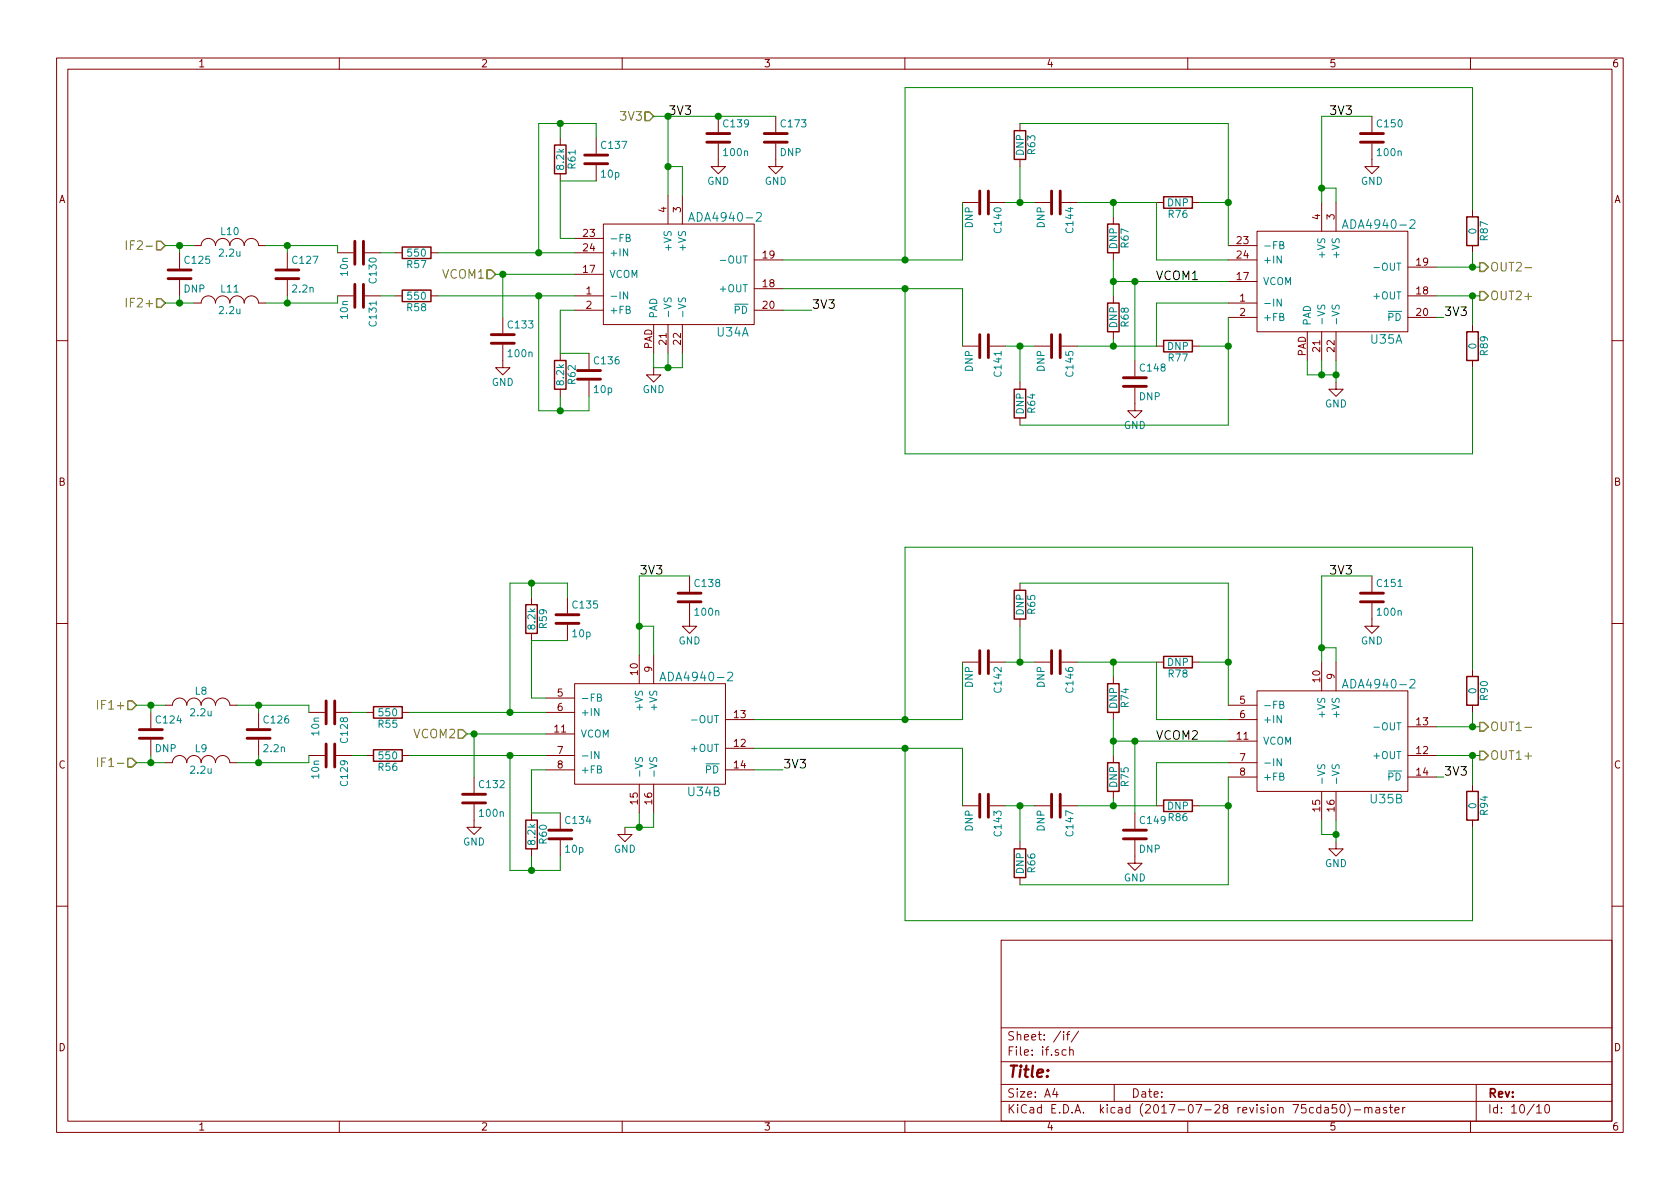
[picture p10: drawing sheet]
EESchema Schematic File Version 2
LIBS:power
LIBS:device
LIBS:transistors
LIBS:conn
LIBS:linear
LIBS:regul
LIBS:74xx
LIBS:cmos4000
LIBS:adc-dac
LIBS:memory
LIBS:xilinx
LIBS:microcontrollers
LIBS:dsp
LIBS:microchip
LIBS:analog_switches
LIBS:motorola
LIBS:texas
LIBS:intel
LIBS:audio
LIBS:interface
LIBS:digital-audio
LIBS:philips
LIBS:display
LIBS:cypress
LIBS:siliconi
LIBS:opto
LIBS:atmel
LIBS:contrib
LIBS:valves
LIBS:fmcw3
LIBS:fmcw3-cache
EELAYER 26 0
EELAYER END
$Descr A4 11693 8268
encoding utf-8
Sheet 10 10
Title ""
Date ""
Rev ""
Comp ""
Comment1 ""
Comment2 ""
Comment3 ""
Comment4 ""
$EndDescr
$Comp
L INDUCTOR_SMALL L10
U 1 1
P 1600 1700
F 0 "L10" H 1600 1800 50  0000 C CNN
F 1 "2.2u" H 1600 1650 50  0000 C CNN
F 2 "fmcw3:C_0805b" H 1600 1700 60  0001 C CNN
F 3 "" H 1600 1700 60  0000 C CNN
	1    1600 1700
	1    0    0    -1  
$EndComp
$Comp
L INDUCTOR_SMALL L11
U 1 1
P 1600 2100
F 0 "L11" H 1600 2200 50  0000 C CNN
F 1 "2.2u" H 1600 2050 50  0000 C CNN
F 2 "fmcw3:C_0805b" H 1600 2100 60  0001 C CNN
F 3 "" H 1600 2100 60  0000 C CNN
	1    1600 2100
	1    0    0    -1  
$EndComp
$Comp
L C C127
U 1 1
P 2000 1900
F 0 "C127" H 2025 2000 50  0000 L CNN
F 1 "2.2n" H 2025 1800 50  0000 L CNN
F 2 "fmcw3:C_0402b" H 2038 1750 30  0001 C CNN
F 3 "" H 2000 1900 60  0000 C CNN
	1    2000 1900
	1    0    0    -1  
$EndComp
$Comp
L C C125
U 1 1
P 1250 1900
F 0 "C125" H 1275 2000 50  0000 L CNN
F 1 "DNP" H 1275 1800 50  0000 L CNN
F 2 "fmcw3:C_0402b" H 1288 1750 30  0001 C CNN
F 3 "" H 1250 1900 60  0000 C CNN
	1    1250 1900
	1    0    0    -1  
$EndComp
Text HLabel 950  4900 0    60   Input ~ 0
IF1+
Text HLabel 950  5300 0    60   Input ~ 0
IF1-
$Comp
L C C139
U 1 1
P 5000 950
F 0 "C139" H 5025 1050 50  0000 L CNN
F 1 "100n" H 5025 850 50  0000 L CNN
F 2 "fmcw3:C_0402b" H 5038 800 30  0001 C CNN
F 3 "" H 5000 950 60  0000 C CNN
	1    5000 950 
	1    0    0    -1  
$EndComp
$Comp
L GND #PWR0232
U 1 1
P 5000 1100
F 0 "#PWR0232" H 5000 850 50  0001 C CNN
F 1 "GND" H 5000 950 50  0000 C CNN
F 2 "" H 5000 1100 60  0000 C CNN
F 3 "" H 5000 1100 60  0000 C CNN
	1    5000 1100
	1    0    0    -1  
$EndComp
Text Label 4650 800  0    60   ~ 0
3V3
$Comp
L GND #PWR0233
U 1 1
P 4550 2550
F 0 "#PWR0233" H 4550 2300 50  0001 C CNN
F 1 "GND" H 4550 2400 50  0000 C CNN
F 2 "" H 4550 2550 60  0000 C CNN
F 3 "" H 4550 2550 60  0000 C CNN
	1    4550 2550
	1    0    0    -1  
$EndComp
$Comp
L C C133
U 1 1
P 3500 2350
F 0 "C133" H 3525 2450 50  0000 L CNN
F 1 "100n" H 3525 2250 50  0000 L CNN
F 2 "fmcw3:C_0402b" H 3538 2200 30  0001 C CNN
F 3 "" H 3500 2350 60  0000 C CNN
	1    3500 2350
	1    0    0    -1  
$EndComp
$Comp
L GND #PWR0234
U 1 1
P 3500 2500
F 0 "#PWR0234" H 3500 2250 50  0001 C CNN
F 1 "GND" H 3500 2350 50  0000 C CNN
F 2 "" H 3500 2500 60  0000 C CNN
F 3 "" H 3500 2500 60  0000 C CNN
	1    3500 2500
	1    0    0    -1  
$EndComp
$Comp
L R R61
U 1 1
P 3900 1100
F 0 "R61" V 3980 1100 50  0000 C CNN
F 1 "8.2k" V 3900 1100 50  0000 C CNN
F 2 "fmcw3:R_0402b" V 3830 1100 30  0001 C CNN
F 3 "" H 3900 1100 30  0000 C CNN
	1    3900 1100
	1    0    0    -1  
$EndComp
$Comp
L R R62
U 1 1
P 3900 2600
F 0 "R62" V 3980 2600 50  0000 C CNN
F 1 "8.2k" V 3900 2600 50  0000 C CNN
F 2 "fmcw3:R_0402b" V 3830 2600 30  0001 C CNN
F 3 "" H 3900 2600 30  0000 C CNN
	1    3900 2600
	1    0    0    -1  
$EndComp
$Comp
L C C136
U 1 1
P 4100 2600
F 0 "C136" H 4125 2700 50  0000 L CNN
F 1 "10p" H 4125 2500 50  0000 L CNN
F 2 "fmcw3:C_0402b" H 4138 2450 30  0001 C CNN
F 3 "" H 4100 2600 60  0000 C CNN
	1    4100 2600
	1    0    0    -1  
$EndComp
$Comp
L C C137
U 1 1
P 4150 1100
F 0 "C137" H 4175 1200 50  0000 L CNN
F 1 "10p" H 4175 1000 50  0000 L CNN
F 2 "fmcw3:C_0402b" H 4188 950 30  0001 C CNN
F 3 "" H 4150 1100 60  0000 C CNN
	1    4150 1100
	1    0    0    -1  
$EndComp
$Comp
L C C130
U 1 1
P 2500 1750
F 0 "C130" H 2525 1850 50  0000 L CNN
F 1 "10n" H 2525 1650 50  0000 L CNN
F 2 "fmcw3:C_0402b" H 2538 1600 30  0001 C CNN
F 3 "" H 2500 1750 60  0000 C CNN
	1    2500 1750
	0    1    1    0   
$EndComp
$Comp
L C C131
U 1 1
P 2500 2050
F 0 "C131" H 2525 2150 50  0000 L CNN
F 1 "10n" H 2525 1950 50  0000 L CNN
F 2 "fmcw3:C_0402b" H 2538 1900 30  0001 C CNN
F 3 "" H 2500 2050 60  0000 C CNN
	1    2500 2050
	0    1    1    0   
$EndComp
$Comp
L R R57
U 1 1
P 2900 1750
F 0 "R57" V 2980 1750 50  0000 C CNN
F 1 "550" V 2900 1750 50  0000 C CNN
F 2 "fmcw3:R_0402b" V 2830 1750 30  0001 C CNN
F 3 "" H 2900 1750 30  0000 C CNN
	1    2900 1750
	0    1    1    0   
$EndComp
$Comp
L R R58
U 1 1
P 2900 2050
F 0 "R58" V 2980 2050 50  0000 C CNN
F 1 "550" V 2900 2050 50  0000 C CNN
F 2 "fmcw3:R_0402b" V 2830 2050 30  0001 C CNN
F 3 "" H 2900 2050 30  0000 C CNN
	1    2900 2050
	0    1    1    0   
$EndComp
$Comp
L INDUCTOR_SMALL L8
U 1 1
P 1400 4900
F 0 "L8" H 1400 5000 50  0000 C CNN
F 1 "2.2u" H 1400 4850 50  0000 C CNN
F 2 "fmcw3:C_0805b" H 1400 4900 60  0001 C CNN
F 3 "" H 1400 4900 60  0000 C CNN
	1    1400 4900
	1    0    0    -1  
$EndComp
$Comp
L INDUCTOR_SMALL L9
U 1 1
P 1400 5300
F 0 "L9" H 1400 5400 50  0000 C CNN
F 1 "2.2u" H 1400 5250 50  0000 C CNN
F 2 "fmcw3:C_0805b" H 1400 5300 60  0001 C CNN
F 3 "" H 1400 5300 60  0000 C CNN
	1    1400 5300
	1    0    0    -1  
$EndComp
$Comp
L C C126
U 1 1
P 1800 5100
F 0 "C126" H 1825 5200 50  0000 L CNN
F 1 "2.2n" H 1825 5000 50  0000 L CNN
F 2 "fmcw3:C_0402b" H 1838 4950 30  0001 C CNN
F 3 "" H 1800 5100 60  0000 C CNN
	1    1800 5100
	1    0    0    -1  
$EndComp
$Comp
L C C124
U 1 1
P 1050 5100
F 0 "C124" H 1075 5200 50  0000 L CNN
F 1 "DNP" H 1075 5000 50  0000 L CNN
F 2 "fmcw3:C_0402b" H 1088 4950 30  0001 C CNN
F 3 "" H 1050 5100 60  0000 C CNN
	1    1050 5100
	1    0    0    -1  
$EndComp
Text HLabel 1150 2100 0    60   Input ~ 0
IF2+
Text HLabel 1150 1700 0    60   Input ~ 0
IF2-
Text Label 4450 4000 0    60   ~ 0
3V3
$Comp
L GND #PWR0235
U 1 1
P 4350 5750
F 0 "#PWR0235" H 4350 5500 50  0001 C CNN
F 1 "GND" H 4350 5600 50  0000 C CNN
F 2 "" H 4350 5750 60  0000 C CNN
F 3 "" H 4350 5750 60  0000 C CNN
	1    4350 5750
	1    0    0    -1  
$EndComp
$Comp
L C C132
U 1 1
P 3300 5550
F 0 "C132" H 3325 5650 50  0000 L CNN
F 1 "100n" H 3325 5450 50  0000 L CNN
F 2 "fmcw3:C_0402b" H 3338 5400 30  0001 C CNN
F 3 "" H 3300 5550 60  0000 C CNN
	1    3300 5550
	1    0    0    -1  
$EndComp
$Comp
L GND #PWR0236
U 1 1
P 3300 5700
F 0 "#PWR0236" H 3300 5450 50  0001 C CNN
F 1 "GND" H 3300 5550 50  0000 C CNN
F 2 "" H 3300 5700 60  0000 C CNN
F 3 "" H 3300 5700 60  0000 C CNN
	1    3300 5700
	1    0    0    -1  
$EndComp
$Comp
L R R59
U 1 1
P 3700 4300
F 0 "R59" V 3780 4300 50  0000 C CNN
F 1 "8.2k" V 3700 4300 50  0000 C CNN
F 2 "fmcw3:R_0402b" V 3630 4300 30  0001 C CNN
F 3 "" H 3700 4300 30  0000 C CNN
	1    3700 4300
	1    0    0    -1  
$EndComp
$Comp
L R R60
U 1 1
P 3700 5800
F 0 "R60" V 3780 5800 50  0000 C CNN
F 1 "8.2k" V 3700 5800 50  0000 C CNN
F 2 "fmcw3:R_0402b" V 3630 5800 30  0001 C CNN
F 3 "" H 3700 5800 30  0000 C CNN
	1    3700 5800
	1    0    0    -1  
$EndComp
$Comp
L C C134
U 1 1
P 3900 5800
F 0 "C134" H 3925 5900 50  0000 L CNN
F 1 "10p" H 3925 5700 50  0000 L CNN
F 2 "fmcw3:C_0402b" H 3938 5650 30  0001 C CNN
F 3 "" H 3900 5800 60  0000 C CNN
	1    3900 5800
	1    0    0    -1  
$EndComp
$Comp
L C C135
U 1 1
P 3950 4300
F 0 "C135" H 3975 4400 50  0000 L CNN
F 1 "10p" H 3975 4200 50  0000 L CNN
F 2 "fmcw3:C_0402b" H 3988 4150 30  0001 C CNN
F 3 "" H 3950 4300 60  0000 C CNN
	1    3950 4300
	1    0    0    -1  
$EndComp
$Comp
L C C128
U 1 1
P 2300 4950
F 0 "C128" H 2325 5050 50  0000 L CNN
F 1 "10n" H 2325 4850 50  0000 L CNN
F 2 "fmcw3:C_0402b" H 2338 4800 30  0001 C CNN
F 3 "" H 2300 4950 60  0000 C CNN
	1    2300 4950
	0    1    1    0   
$EndComp
$Comp
L C C129
U 1 1
P 2300 5250
F 0 "C129" H 2325 5350 50  0000 L CNN
F 1 "10n" H 2325 5150 50  0000 L CNN
F 2 "fmcw3:C_0402b" H 2338 5100 30  0001 C CNN
F 3 "" H 2300 5250 60  0000 C CNN
	1    2300 5250
	0    1    1    0   
$EndComp
$Comp
L R R55
U 1 1
P 2700 4950
F 0 "R55" V 2780 4950 50  0000 C CNN
F 1 "550" V 2700 4950 50  0000 C CNN
F 2 "fmcw3:R_0402b" V 2630 4950 30  0001 C CNN
F 3 "" H 2700 4950 30  0000 C CNN
	1    2700 4950
	0    1    1    0   
$EndComp
$Comp
L R R56
U 1 1
P 2700 5250
F 0 "R56" V 2780 5250 50  0000 C CNN
F 1 "550" V 2700 5250 50  0000 C CNN
F 2 "fmcw3:R_0402b" V 2630 5250 30  0001 C CNN
F 3 "" H 2700 5250 30  0000 C CNN
	1    2700 5250
	0    1    1    0   
$EndComp
Text HLabel 3450 1900 0    60   Input ~ 0
VCOM1
Text HLabel 4550 800  0    60   Input ~ 0
3V3
$Comp
L C C140
U 1 1
P 6850 1400
F 0 "C140" H 6875 1500 50  0000 L CNN
F 1 "DNP" H 6875 1300 50  0000 L CNN
F 2 "fmcw3:C_0402b" H 6888 1250 30  0001 C CNN
F 3 "" H 6850 1400 60  0000 C CNN
	1    6850 1400
	0    1    1    0   
$EndComp
$Comp
L C C144
U 1 1
P 7350 1400
F 0 "C144" H 7375 1500 50  0000 L CNN
F 1 "DNP" H 7375 1300 50  0000 L CNN
F 2 "fmcw3:C_0402b" H 7388 1250 30  0001 C CNN
F 3 "" H 7350 1400 60  0000 C CNN
	1    7350 1400
	0    1    1    0   
$EndComp
$Comp
L C C141
U 1 1
P 6850 2400
F 0 "C141" H 6875 2500 50  0000 L CNN
F 1 "DNP" H 6875 2300 50  0000 L CNN
F 2 "fmcw3:C_0402b" H 6888 2250 30  0001 C CNN
F 3 "" H 6850 2400 60  0000 C CNN
	1    6850 2400
	0    1    1    0   
$EndComp
$Comp
L C C145
U 1 1
P 7350 2400
F 0 "C145" H 7375 2500 50  0000 L CNN
F 1 "DNP" H 7375 2300 50  0000 L CNN
F 2 "fmcw3:C_0402b" H 7388 2250 30  0001 C CNN
F 3 "" H 7350 2400 60  0000 C CNN
	1    7350 2400
	0    1    1    0   
$EndComp
$Comp
L R R63
U 1 1
P 7100 1000
F 0 "R63" V 7180 1000 50  0000 C CNN
F 1 "DNP" V 7100 1000 50  0000 C CNN
F 2 "fmcw3:R_0402b" V 7030 1000 30  0001 C CNN
F 3 "" H 7100 1000 30  0000 C CNN
	1    7100 1000
	1    0    0    -1  
$EndComp
$Comp
L R R64
U 1 1
P 7100 2800
F 0 "R64" V 7180 2800 50  0000 C CNN
F 1 "DNP" V 7100 2800 50  0000 C CNN
F 2 "fmcw3:R_0402b" V 7030 2800 30  0001 C CNN
F 3 "" H 7100 2800 30  0000 C CNN
	1    7100 2800
	1    0    0    -1  
$EndComp
$Comp
L R R67
U 1 1
P 7750 1650
F 0 "R67" V 7830 1650 50  0000 C CNN
F 1 "DNP" V 7750 1650 50  0000 C CNN
F 2 "fmcw3:R_0402b" V 7680 1650 30  0001 C CNN
F 3 "" H 7750 1650 30  0000 C CNN
	1    7750 1650
	1    0    0    -1  
$EndComp
$Comp
L R R68
U 1 1
P 7750 2200
F 0 "R68" V 7830 2200 50  0000 C CNN
F 1 "DNP" V 7750 2200 50  0000 C CNN
F 2 "fmcw3:R_0402b" V 7680 2200 30  0001 C CNN
F 3 "" H 7750 2200 30  0000 C CNN
	1    7750 2200
	1    0    0    -1  
$EndComp
$Comp
L C C148
U 1 1
P 7900 2650
F 0 "C148" H 7925 2750 50  0000 L CNN
F 1 "DNP" H 7925 2550 50  0000 L CNN
F 2 "fmcw3:C_0402b" H 7938 2500 30  0001 C CNN
F 3 "" H 7900 2650 60  0000 C CNN
	1    7900 2650
	1    0    0    -1  
$EndComp
$Comp
L GND #PWR0237
U 1 1
P 7900 2800
F 0 "#PWR0237" H 7900 2550 50  0001 C CNN
F 1 "GND" H 7900 2650 50  0000 C CNN
F 2 "" H 7900 2800 60  0000 C CNN
F 3 "" H 7900 2800 60  0000 C CNN
	1    7900 2800
	1    0    0    -1  
$EndComp
Text Label 8350 1950 2    60   ~ 0
VCOM1
$Comp
L GND #PWR0238
U 1 1
P 9550 1100
F 0 "#PWR0238" H 9550 850 50  0001 C CNN
F 1 "GND" H 9550 950 50  0000 C CNN
F 2 "" H 9550 1100 60  0000 C CNN
F 3 "" H 9550 1100 60  0000 C CNN
	1    9550 1100
	1    0    0    -1  
$EndComp
$Comp
L C C150
U 1 1
P 9550 950
F 0 "C150" H 9575 1050 50  0000 L CNN
F 1 "100n" H 9575 850 50  0000 L CNN
F 2 "fmcw3:C_0402b" H 9588 800 30  0001 C CNN
F 3 "" H 9550 950 60  0000 C CNN
	1    9550 950 
	1    0    0    -1  
$EndComp
$Comp
L GND #PWR0239
U 1 1
P 9300 2650
F 0 "#PWR0239" H 9300 2400 50  0001 C CNN
F 1 "GND" H 9300 2500 50  0000 C CNN
F 2 "" H 9300 2650 60  0000 C CNN
F 3 "" H 9300 2650 60  0000 C CNN
	1    9300 2650
	1    0    0    -1  
$EndComp
Text Label 9250 800  0    60   ~ 0
3V3
Text Label 10050 2200 0    60   ~ 0
3V3
$Comp
L R R76
U 1 1
P 8200 1400
F 0 "R76" V 8280 1400 50  0000 C CNN
F 1 "DNP" V 8200 1400 50  0000 C CNN
F 2 "fmcw3:R_0402b" V 8130 1400 30  0001 C CNN
F 3 "" H 8200 1400 30  0000 C CNN
	1    8200 1400
	0    1    1    0   
$EndComp
$Comp
L R R77
U 1 1
P 8200 2400
F 0 "R77" V 8280 2400 50  0000 C CNN
F 1 "DNP" V 8200 2400 50  0000 C CNN
F 2 "fmcw3:R_0402b" V 8130 2400 30  0001 C CNN
F 3 "" H 8200 2400 30  0000 C CNN
	1    8200 2400
	0    1    1    0   
$EndComp
Text HLabel 10300 5250 2    60   Output ~ 0
OUT1+
Text HLabel 10300 5050 2    60   Output ~ 0
OUT1-
$Comp
L R R87
U 1 1
P 10250 1600
F 0 "R87" V 10330 1600 50  0000 C CNN
F 1 "0" V 10250 1600 50  0000 C CNN
F 2 "fmcw3:R_0402b" V 10180 1600 30  0001 C CNN
F 3 "" H 10250 1600 30  0000 C CNN
	1    10250 1600
	1    0    0    -1  
$EndComp
$Comp
L R R89
U 1 1
P 10250 2400
F 0 "R89" V 10330 2400 50  0000 C CNN
F 1 "0" V 10250 2400 50  0000 C CNN
F 2 "fmcw3:R_0402b" V 10180 2400 30  0001 C CNN
F 3 "" H 10250 2400 30  0000 C CNN
	1    10250 2400
	1    0    0    -1  
$EndComp
$Comp
L C C142
U 1 1
P 6850 4600
F 0 "C142" H 6875 4700 50  0000 L CNN
F 1 "DNP" H 6875 4500 50  0000 L CNN
F 2 "fmcw3:C_0402b" H 6888 4450 30  0001 C CNN
F 3 "" H 6850 4600 60  0000 C CNN
	1    6850 4600
	0    1    1    0   
$EndComp
$Comp
L C C146
U 1 1
P 7350 4600
F 0 "C146" H 7375 4700 50  0000 L CNN
F 1 "DNP" H 7375 4500 50  0000 L CNN
F 2 "fmcw3:C_0402b" H 7388 4450 30  0001 C CNN
F 3 "" H 7350 4600 60  0000 C CNN
	1    7350 4600
	0    1    1    0   
$EndComp
$Comp
L C C143
U 1 1
P 6850 5600
F 0 "C143" H 6875 5700 50  0000 L CNN
F 1 "DNP" H 6875 5500 50  0000 L CNN
F 2 "fmcw3:C_0402b" H 6888 5450 30  0001 C CNN
F 3 "" H 6850 5600 60  0000 C CNN
	1    6850 5600
	0    1    1    0   
$EndComp
$Comp
L C C147
U 1 1
P 7350 5600
F 0 "C147" H 7375 5700 50  0000 L CNN
F 1 "DNP" H 7375 5500 50  0000 L CNN
F 2 "fmcw3:C_0402b" H 7388 5450 30  0001 C CNN
F 3 "" H 7350 5600 60  0000 C CNN
	1    7350 5600
	0    1    1    0   
$EndComp
$Comp
L R R65
U 1 1
P 7100 4200
F 0 "R65" V 7180 4200 50  0000 C CNN
F 1 "DNP" V 7100 4200 50  0000 C CNN
F 2 "fmcw3:R_0402b" V 7030 4200 30  0001 C CNN
F 3 "" H 7100 4200 30  0000 C CNN
	1    7100 4200
	1    0    0    -1  
$EndComp
$Comp
L R R66
U 1 1
P 7100 6000
F 0 "R66" V 7180 6000 50  0000 C CNN
F 1 "DNP" V 7100 6000 50  0000 C CNN
F 2 "fmcw3:R_0402b" V 7030 6000 30  0001 C CNN
F 3 "" H 7100 6000 30  0000 C CNN
	1    7100 6000
	1    0    0    -1  
$EndComp
$Comp
L R R74
U 1 1
P 7750 4850
F 0 "R74" V 7830 4850 50  0000 C CNN
F 1 "DNP" V 7750 4850 50  0000 C CNN
F 2 "fmcw3:R_0402b" V 7680 4850 30  0001 C CNN
F 3 "" H 7750 4850 30  0000 C CNN
	1    7750 4850
	1    0    0    -1  
$EndComp
$Comp
L R R75
U 1 1
P 7750 5400
F 0 "R75" V 7830 5400 50  0000 C CNN
F 1 "DNP" V 7750 5400 50  0000 C CNN
F 2 "fmcw3:R_0402b" V 7680 5400 30  0001 C CNN
F 3 "" H 7750 5400 30  0000 C CNN
	1    7750 5400
	1    0    0    -1  
$EndComp
$Comp
L C C149
U 1 1
P 7900 5800
F 0 "C149" H 7925 5900 50  0000 L CNN
F 1 "DNP" H 7925 5700 50  0000 L CNN
F 2 "fmcw3:C_0402b" H 7938 5650 30  0001 C CNN
F 3 "" H 7900 5800 60  0000 C CNN
	1    7900 5800
	1    0    0    -1  
$EndComp
$Comp
L GND #PWR0240
U 1 1
P 7900 5950
F 0 "#PWR0240" H 7900 5700 50  0001 C CNN
F 1 "GND" H 7900 5800 50  0000 C CNN
F 2 "" H 7900 5950 60  0000 C CNN
F 3 "" H 7900 5950 60  0000 C CNN
	1    7900 5950
	1    0    0    -1  
$EndComp
Text Label 8350 5150 2    60   ~ 0
VCOM2
$Comp
L GND #PWR0241
U 1 1
P 9550 4300
F 0 "#PWR0241" H 9550 4050 50  0001 C CNN
F 1 "GND" H 9550 4150 50  0000 C CNN
F 2 "" H 9550 4300 60  0000 C CNN
F 3 "" H 9550 4300 60  0000 C CNN
	1    9550 4300
	1    0    0    -1  
$EndComp
$Comp
L C C151
U 1 1
P 9550 4150
F 0 "C151" H 9575 4250 50  0000 L CNN
F 1 "100n" H 9575 4050 50  0000 L CNN
F 2 "fmcw3:C_0402b" H 9588 4000 30  0001 C CNN
F 3 "" H 9550 4150 60  0000 C CNN
	1    9550 4150
	1    0    0    -1  
$EndComp
$Comp
L GND #PWR0242
U 1 1
P 9300 5850
F 0 "#PWR0242" H 9300 5600 50  0001 C CNN
F 1 "GND" H 9300 5700 50  0000 C CNN
F 2 "" H 9300 5850 60  0000 C CNN
F 3 "" H 9300 5850 60  0000 C CNN
	1    9300 5850
	1    0    0    -1  
$EndComp
Text Label 9250 4000 0    60   ~ 0
3V3
Text Label 10050 5400 0    60   ~ 0
3V3
$Comp
L R R78
U 1 1
P 8200 4600
F 0 "R78" V 8280 4600 50  0000 C CNN
F 1 "DNP" V 8200 4600 50  0000 C CNN
F 2 "fmcw3:R_0402b" V 8130 4600 30  0001 C CNN
F 3 "" H 8200 4600 30  0000 C CNN
	1    8200 4600
	0    1    1    0   
$EndComp
$Comp
L R R86
U 1 1
P 8200 5600
F 0 "R86" V 8280 5600 50  0000 C CNN
F 1 "DNP" V 8200 5600 50  0000 C CNN
F 2 "fmcw3:R_0402b" V 8130 5600 30  0001 C CNN
F 3 "" H 8200 5600 30  0000 C CNN
	1    8200 5600
	0    1    1    0   
$EndComp
Text HLabel 10300 2050 2    60   Output ~ 0
OUT2+
Text HLabel 10300 1850 2    60   Output ~ 0
OUT2-
$Comp
L R R90
U 1 1
P 10250 4800
F 0 "R90" V 10330 4800 50  0000 C CNN
F 1 "0" V 10250 4800 50  0000 C CNN
F 2 "fmcw3:R_0402b" V 10180 4800 30  0001 C CNN
F 3 "" H 10250 4800 30  0000 C CNN
	1    10250 4800
	1    0    0    -1  
$EndComp
$Comp
L R R94
U 1 1
P 10250 5600
F 0 "R94" V 10330 5600 50  0000 C CNN
F 1 "0" V 10250 5600 50  0000 C CNN
F 2 "fmcw3:R_0402b" V 10180 5600 30  0001 C CNN
F 3 "" H 10250 5600 30  0000 C CNN
	1    10250 5600
	1    0    0    -1  
$EndComp
Text HLabel 3250 5100 0    60   Input ~ 0
VCOM2
$Comp
L GND #PWR0243
U 1 1
P 4800 4300
F 0 "#PWR0243" H 4800 4050 50  0001 C CNN
F 1 "GND" H 4800 4150 50  0000 C CNN
F 2 "" H 4800 4300 60  0000 C CNN
F 3 "" H 4800 4300 60  0000 C CNN
	1    4800 4300
	1    0    0    -1  
$EndComp
$Comp
L C C138
U 1 1
P 4800 4150
F 0 "C138" H 4825 4250 50  0000 L CNN
F 1 "100n" H 4825 4050 50  0000 L CNN
F 2 "fmcw3:C_0402b" H 4838 4000 30  0001 C CNN
F 3 "" H 4800 4150 60  0000 C CNN
	1    4800 4150
	1    0    0    -1  
$EndComp
$Comp
L C C173
U 1 1
P 5400 950
F 0 "C173" H 5425 1050 50  0000 L CNN
F 1 "DNP" H 5425 850 50  0000 L CNN
F 2 "fmcw3:C_0805b" H 5438 800 30  0001 C CNN
F 3 "" H 5400 950 60  0000 C CNN
	1    5400 950 
	1    0    0    -1  
$EndComp
$Comp
L GND #PWR0244
U 1 1
P 5400 1100
F 0 "#PWR0244" H 5400 850 50  0001 C CNN
F 1 "GND" H 5400 950 50  0000 C CNN
F 2 "" H 5400 1100 60  0000 C CNN
F 3 "" H 5400 1100 60  0000 C CNN
	1    5400 1100
	1    0    0    -1  
$EndComp
$Comp
L ADA4940-2 U34
U 1 1
P 4700 1900
F 0 "U34" H 5100 1500 60  0000 C CNN
F 1 "ADA4940-2" H 5050 2300 60  0000 C CNN
F 2 "fmcw3:VFQFN-24" H 4750 1900 60  0001 C CNN
F 3 "" H 4750 1900 60  0001 C CNN
	1    4700 1900
	1    0    0    -1  
$EndComp
$Comp
L ADA4940-2 U35
U 1 1
P 9250 1950
F 0 "U35" H 9650 1550 60  0000 C CNN
F 1 "ADA4940-2" H 9600 2350 60  0000 C CNN
F 2 "fmcw3:VFQFN-24" H 9300 1950 60  0001 C CNN
F 3 "" H 9300 1950 60  0001 C CNN
	1    9250 1950
	1    0    0    -1  
$EndComp
$Comp
L ADA4940-2 U34
U 2 1
P 4500 5100
F 0 "U34" H 4900 4700 60  0000 C CNN
F 1 "ADA4940-2" H 4850 5500 60  0000 C CNN
F 2 "fmcw3:VFQFN-24" H 4550 5100 60  0001 C CNN
F 3 "" H 4550 5100 60  0001 C CNN
	2    4500 5100
	1    0    0    -1  
$EndComp
$Comp
L ADA4940-2 U35
U 2 1
P 9250 5150
F 0 "U35" H 9650 4750 60  0000 C CNN
F 1 "ADA4940-2" H 9600 5550 60  0000 C CNN
F 2 "fmcw3:VFQFN-24" H 9300 5150 60  0001 C CNN
F 3 "" H 9300 5150 60  0001 C CNN
	2    9250 5150
	1    0    0    -1  
$EndComp
Wire Wire Line
	1850 1700 2350 1700
Wire Wire Line
	2000 2050 2000 2100
Wire Wire Line
	1850 2100 2350 2100
Wire Wire Line
	2000 1700 2000 1750
Wire Wire Line
	1250 2050 1250 2100
Wire Wire Line
	1150 2100 1350 2100
Wire Wire Line
	1150 1700 1350 1700
Wire Wire Line
	1250 1700 1250 1750
Connection ~ 1250 2100
Connection ~ 1250 1700
Wire Wire Line
	4750 1350 4750 1150
Wire Wire Line
	4750 1150 4650 1150
Wire Wire Line
	4650 800  4650 1350
Wire Wire Line
	4550 800  5400 800 
Connection ~ 4650 1150
Wire Wire Line
	4750 2550 4750 2450
Wire Wire Line
	4550 2550 4750 2550
Wire Wire Line
	4650 2550 4650 2450
Wire Wire Line
	4550 2450 4550 2550
Connection ~ 4650 2550
Wire Wire Line
	3050 1750 4000 1750
Wire Wire Line
	2350 1700 2350 1750
Connection ~ 2000 1700
Wire Wire Line
	3050 2050 4000 2050
Wire Wire Line
	2350 2100 2350 2050
Connection ~ 2000 2100
Wire Wire Line
	3450 1900 4000 1900
Wire Wire Line
	3500 1900 3500 2200
Wire Wire Line
	4000 1650 3900 1650
Wire Wire Line
	3900 1650 3900 1250
Wire Wire Line
	3900 1250 4150 1250
Wire Wire Line
	4000 2150 3900 2150
Wire Wire Line
	3900 2150 3900 2450
Wire Wire Line
	3900 2450 4100 2450
Wire Wire Line
	3900 2750 3900 2850
Wire Wire Line
	4100 2850 4100 2750
Wire Wire Line
	5450 2000 6700 2000
Wire Wire Line
	3900 850  3900 950 
Wire Wire Line
	4150 850  4150 950 
Wire Wire Line
	2750 1750 2650 1750
Wire Wire Line
	3750 2850 4100 2850
Connection ~ 3900 2850
Wire Wire Line
	2750 2050 2650 2050
Wire Wire Line
	3750 2050 3750 2850
Connection ~ 3750 2050
Wire Wire Line
	3750 850  4150 850 
Wire Wire Line
	3750 850  3750 1750
Connection ~ 3750 1750
Connection ~ 3900 850 
Wire Wire Line
	1650 4900 2150 4900
Wire Wire Line
	1800 5250 1800 5300
Wire Wire Line
	1650 5300 2150 5300
Wire Wire Line
	1800 4900 1800 4950
Wire Wire Line
	1050 5250 1050 5300
Wire Wire Line
	950  5300 1150 5300
Wire Wire Line
	950  4900 1150 4900
Wire Wire Line
	1050 4900 1050 4950
Connection ~ 1050 5300
Connection ~ 1050 4900
Wire Wire Line
	4550 4550 4550 4350
Wire Wire Line
	4550 4350 4450 4350
Wire Wire Line
	4450 4000 4450 4550
Connection ~ 4450 4350
Wire Wire Line
	4550 5750 4550 5650
Wire Wire Line
	4350 5750 4550 5750
Wire Wire Line
	4450 5750 4450 5650
Connection ~ 4450 5750
Wire Wire Line
	2850 4950 3800 4950
Wire Wire Line
	2150 4900 2150 4950
Connection ~ 1800 4900
Wire Wire Line
	2850 5250 3800 5250
Wire Wire Line
	2150 5300 2150 5250
Connection ~ 1800 5300
Wire Wire Line
	3250 5100 3800 5100
Wire Wire Line
	3300 5100 3300 5400
Wire Wire Line
	3800 4850 3700 4850
Wire Wire Line
	3700 4850 3700 4450
Wire Wire Line
	3700 4450 3950 4450
Wire Wire Line
	3800 5350 3700 5350
Wire Wire Line
	3700 5350 3700 5650
Wire Wire Line
	3700 5650 3900 5650
Wire Wire Line
	3700 5950 3700 6050
Wire Wire Line
	3900 6050 3900 5950
Wire Wire Line
	5250 5200 6700 5200
Wire Wire Line
	5250 5000 6700 5000
Wire Wire Line
	3700 4050 3700 4150
Wire Wire Line
	3950 4050 3950 4150
Wire Wire Line
	2550 4950 2450 4950
Wire Wire Line
	3550 6050 3900 6050
Connection ~ 3700 6050
Wire Wire Line
	2550 5250 2450 5250
Wire Wire Line
	3550 5250 3550 6050
Connection ~ 3550 5250
Wire Wire Line
	3550 4050 3950 4050
Wire Wire Line
	3550 4050 3550 4950
Connection ~ 3550 4950
Connection ~ 3700 4050
Connection ~ 3500 1900
Connection ~ 4650 800 
Wire Wire Line
	7000 1400 7200 1400
Wire Wire Line
	7100 1400 7100 1150
Connection ~ 7100 1400
Wire Wire Line
	6700 2000 6700 2400
Wire Wire Line
	7000 2400 7200 2400
Wire Wire Line
	7100 2400 7100 2650
Connection ~ 7100 2400
Wire Wire Line
	5450 1800 6700 1800
Wire Wire Line
	6700 1800 6700 1400
Wire Wire Line
	7750 2350 7750 2400
Wire Wire Line
	7500 2400 8050 2400
Wire Wire Line
	7750 1500 7750 1400
Wire Wire Line
	7500 1400 8050 1400
Wire Wire Line
	7750 1800 7750 2050
Wire Wire Line
	8550 2200 8550 2950
Wire Wire Line
	8550 2950 7100 2950
Wire Wire Line
	8550 850  8550 1700
Wire Wire Line
	8550 850  7100 850 
Wire Wire Line
	8050 1400 8050 1800
Wire Wire Line
	8050 1800 8550 1800
Connection ~ 7750 1400
Wire Wire Line
	8550 2100 8050 2100
Wire Wire Line
	8050 2100 8050 2400
Connection ~ 7750 2400
Wire Wire Line
	7750 1950 8550 1950
Wire Wire Line
	9550 800  9200 800 
Wire Wire Line
	9200 800  9200 1400
Wire Wire Line
	9300 1400 9300 1300
Wire Wire Line
	9300 1300 9200 1300
Connection ~ 9200 1300
Wire Wire Line
	9300 2500 9300 2650
Wire Wire Line
	9200 2500 9200 2600
Wire Wire Line
	9100 2600 9300 2600
Connection ~ 9300 2600
Wire Wire Line
	9100 2500 9100 2600
Connection ~ 9200 2600
Wire Wire Line
	10000 2200 10050 2200
Wire Wire Line
	8350 2400 8550 2400
Connection ~ 8550 2400
Wire Wire Line
	8350 1400 8550 1400
Connection ~ 8550 1400
Wire Wire Line
	7900 1950 7900 2500
Wire Wire Line
	10000 1850 10300 1850
Wire Wire Line
	10000 2050 10300 2050
Wire Wire Line
	10250 1750 10250 1850
Connection ~ 10250 1850
Wire Wire Line
	10250 2050 10250 2250
Connection ~ 10250 2050
Wire Wire Line
	10250 2550 10250 3150
Wire Wire Line
	10250 3150 6300 3150
Wire Wire Line
	6300 3150 6300 2000
Connection ~ 6300 2000
Wire Wire Line
	10250 1450 10250 600 
Wire Wire Line
	10250 600  6300 600 
Wire Wire Line
	6300 600  6300 1800
Connection ~ 6300 1800
Wire Wire Line
	7000 4600 7200 4600
Wire Wire Line
	7100 4600 7100 4350
Connection ~ 7100 4600
Wire Wire Line
	6700 5200 6700 5600
Wire Wire Line
	7000 5600 7200 5600
Wire Wire Line
	7100 5600 7100 5850
Connection ~ 7100 5600
Wire Wire Line
	6700 5000 6700 4600
Wire Wire Line
	7750 5550 7750 5600
Wire Wire Line
	7500 5600 8050 5600
Wire Wire Line
	7750 4700 7750 4600
Wire Wire Line
	7500 4600 8050 4600
Wire Wire Line
	7750 5000 7750 5250
Wire Wire Line
	8550 5400 8550 6150
Wire Wire Line
	8550 6150 7100 6150
Wire Wire Line
	8550 4050 8550 4900
Wire Wire Line
	8550 4050 7100 4050
Wire Wire Line
	8050 4600 8050 5000
Wire Wire Line
	8050 5000 8550 5000
Connection ~ 7750 4600
Wire Wire Line
	8550 5300 8050 5300
Wire Wire Line
	8050 5300 8050 5600
Connection ~ 7750 5600
Wire Wire Line
	7750 5150 8550 5150
Wire Wire Line
	9550 4000 9200 4000
Wire Wire Line
	9200 4000 9200 4600
Wire Wire Line
	9300 4600 9300 4500
Wire Wire Line
	9300 4500 9200 4500
Connection ~ 9200 4500
Wire Wire Line
	9300 5700 9300 5850
Wire Wire Line
	9200 5700 9200 5800
Connection ~ 9300 5800
Wire Wire Line
	10000 5400 10050 5400
Wire Wire Line
	8350 5600 8550 5600
Connection ~ 8550 5600
Wire Wire Line
	8350 4600 8550 4600
Connection ~ 8550 4600
Wire Wire Line
	7900 5150 7900 5650
Wire Wire Line
	10000 5050 10300 5050
Wire Wire Line
	10000 5250 10300 5250
Wire Wire Line
	10250 4950 10250 5050
Connection ~ 10250 5050
Wire Wire Line
	10250 5250 10250 5450
Connection ~ 10250 5250
Wire Wire Line
	10250 5750 10250 6400
Wire Wire Line
	10250 6400 6300 6400
Wire Wire Line
	6300 6400 6300 5200
Connection ~ 6300 5200
Wire Wire Line
	10250 4650 10250 3800
Wire Wire Line
	10250 3800 6300 3800
Wire Wire Line
	6300 3800 6300 5000
Connection ~ 6300 5000
Connection ~ 3300 5100
Wire Wire Line
	9200 5800 9300 5800
Wire Wire Line
	4800 4000 4450 4000
Connection ~ 7750 1950
Connection ~ 7900 1950
Connection ~ 7750 5150
Connection ~ 7900 5150
Connection ~ 5000 800 
Wire Wire Line
	5450 5350 5250 5350
Text Label 5450 5350 0    60   ~ 0
3V3
Text Label 5650 2150 0    60   ~ 0
3V3
Wire Wire Line
	5650 2150 5450 2150
$EndSCHEMATC
